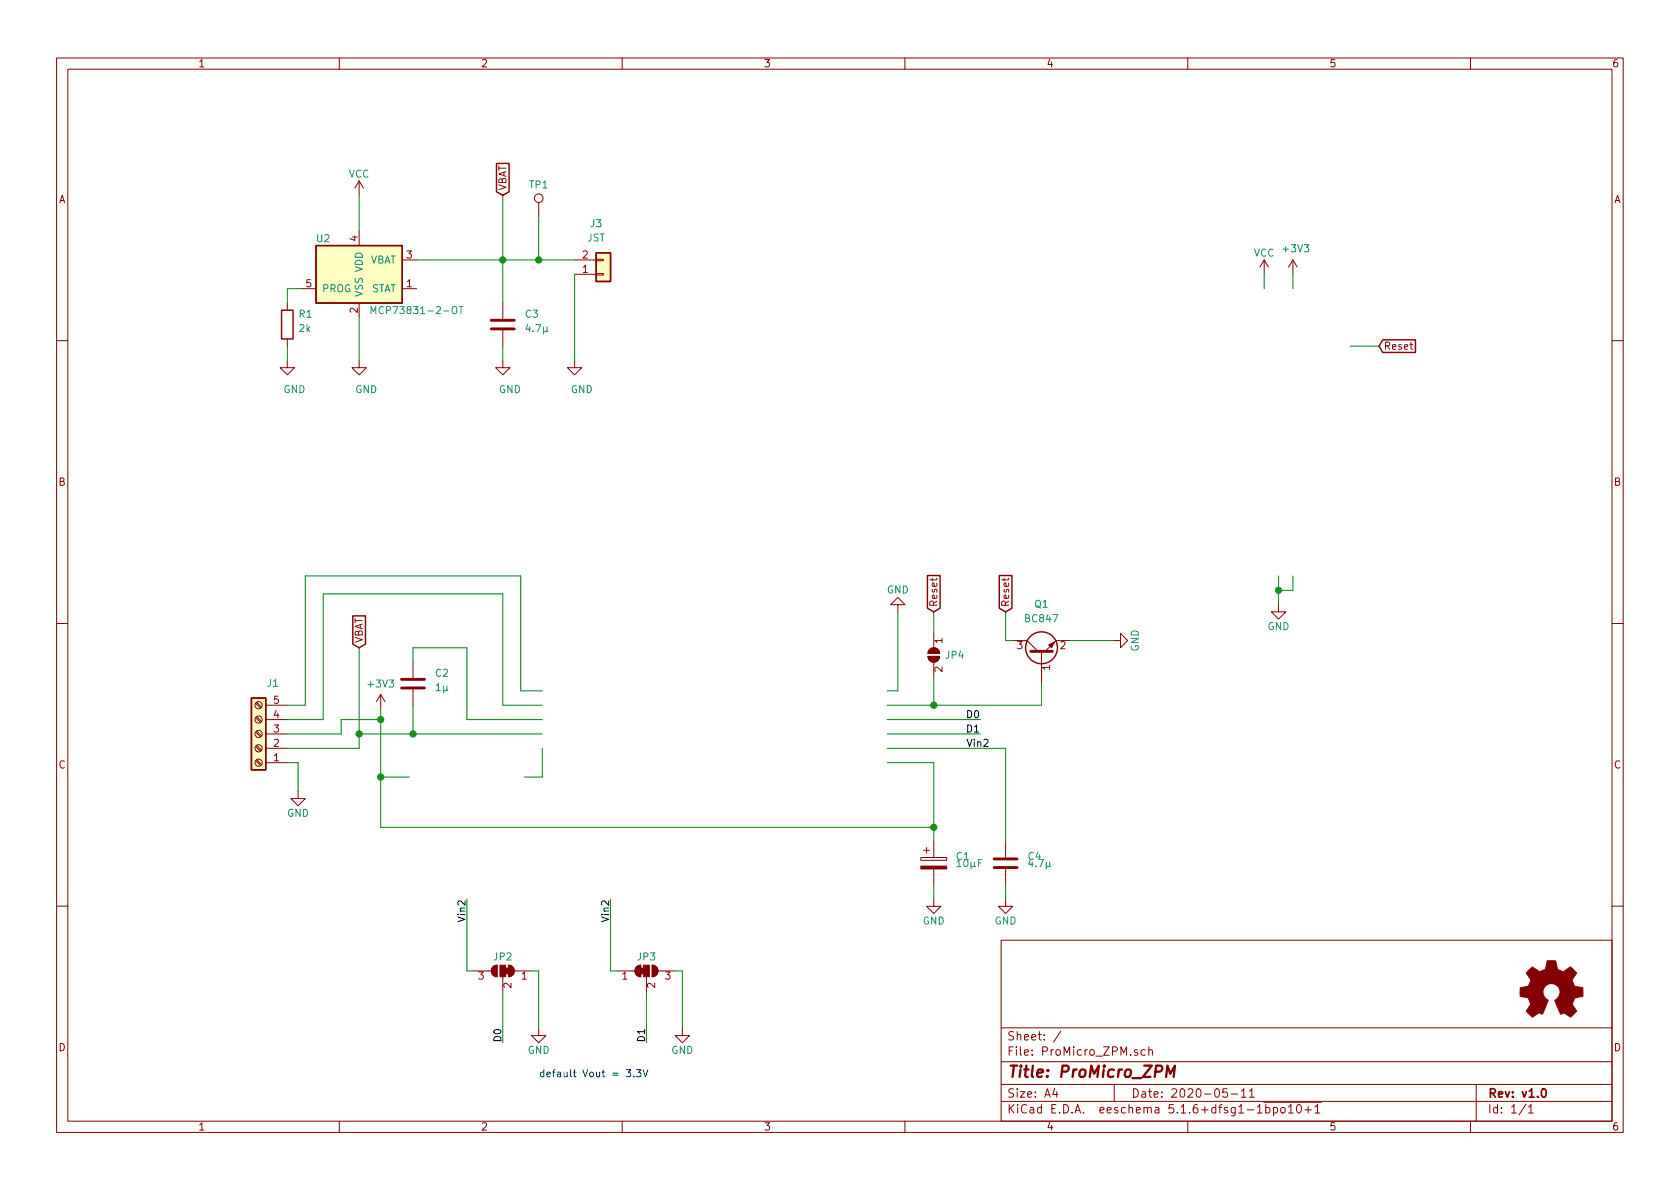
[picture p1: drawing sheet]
<svg xmlns="http://www.w3.org/2000/svg" width="297mm" height="210mm" viewBox="0 0 297 210" stroke-linecap="round" stroke-linejoin="round" font-family="sans-serif">
<g fill="none" stroke="#840000" stroke-width=".18">
<path d="M10 10.3h277v189.9h-277zM12 12.2h273v186.1h-273zM60 10.3v1.9M110 10.3v1.9M160 10.3v1.9M210 10.3v1.9M260 10.3v1.9M63.5 32v2.5M63.5 32l-.8 1.3M63.5 32l.8 1.3M95.2 35.8v2.5M50.8 53.6v1.3"/>
<path d="M50.8 59.9v1.3M53.3 51h2.6M63.5 40.9v2.5M63.5 53.6v2.5M71.1 46h2.6M71.1 51h2.6M88.9 53.6v2.8M88.9 58.4v2.8M101.6 48.5h3.8M101.6 46h3.8M105.4 45.8h1.3v.3h-1.3zM105.4 48.4h1.3v.2h-1.3z"/>
<path d="M223.5 46l-.7 1.2M223.5 46v2.5M223.5 46l.8 1.2M228.6 46l-.8 1.2M228.6 46v2.5M228.6 46l.8 1.2M10 60.2h2M50.8 63.7v1.3h1.3l-1.3 1.3-1.3-1.3h1.3M63.5 63.7v1.3h1.3l-1.3 1.3-1.3-1.3h1.3M88.9 63.7v1.3h1.3l-1.3 1.3-1.3-1.3h1.3M101.6 63.7v1.3h1.3l-1.3 1.3-1.3-1.3h1.3M285 60.2h2"/>
<path d="M10 110.3h2M73 117.1v2.8M158.7 106.9h1.3l-1.3-1.2-1.2 1.2h1.2v1.3M164.1 116.1h2a1.02 1.02 0 0 1-1 1 1.02 1.02 0 0 1-1-1zM164.3 114.9a1.02 1.02 0 0 1 1.1-.3 1.02 1.02 0 0 1 .7 1h-2zM165.1 112v2.5M165.1 117.1v2.5M179.1 113.3h2.5l1.9 1.9M184.1 115.2v5.7M189.2 113.3h-2.5l-1.9 1.9M196.8 113.3h1.3v-1.3l1.3 1.3-1.3 1.2v-1.2M226.1 106.9v1.3h1.2l-1.2 1.3-1.3-1.3h1.3"/>
<path d="M285 110.3h2M45.2 124.4l.9 .8M45.2 126.9l.9 .9M45.2 129.5l.9 .8M45.2 132l.9 .8M45.2 134.5l.9 .9M45.4 124.2l.9 .8M45.4 126.7l.9 .9M45.4 129.3l.9 .8M45.4 131.8l.9 .9M45.4 134.4l.9 .8M47 134.9h3.8"/>
<path d="M47 132.3h3.8M47 129.8h3.8M47 127.2h3.8M47 124.7h3.8M52.7 139.9v1.3h1.3l-1.3 1.3-1.3-1.3h1.3M67.3 122.8l-.8 1.3M67.3 122.8v2.5M67.3 122.8l.8 1.3M73 121.9v2.8M162.8 151.6h4.6v.5h-4.6zM163.3 150.4h1M163.8 149.9v1"/>
<path d="M165.1 159v1.3h1.3l-1.3 1.2-1.3-1.2h1.3M165.1 148.8v2.8M165.1 153.7v2.8M177.8 159v1.3h1.3l-1.3 1.2-1.3-1.2h1.3M177.8 148.8v2.8M177.8 153.7v2.8M10 160.2h2M83.8 171.7h3.1M87.2 170.9l.7-.2v2a1.02 1.02 0 0 1-1-.7 1.02 1.02 0 0 1 .3-1.1zM88.9 172.7v2.8M89.9 170.7a1.02 1.02 0 0 1 1 1 1.02 1.02 0 0 1-1 1zM90.9 171.7h3.1"/>
<path d="M109.2 171.7h3.1M112.5 171l.4-.3h.4v2a1.03 1.03 0 0 1-.9-.6 1.03 1.03 0 0 1 .1-1.1zM114.3 172.7v2.8M115.3 170.7a1.02 1.02 0 0 1 1 1 1.02 1.02 0 0 1-1 1zM116.3 171.7h3.1M177 166.3h108v32h-108zM285 160.2h2M60 198.3v1.9M95.2 181.9v1.2h1.3l-1.3 1.3-1.2-1.3h1.2M110 198.3v1.9M120.6 181.9v1.2h1.3l-1.3 1.3-1.2-1.3h1.2M160 198.3v1.9"/>
<path d="M177 194.8h108M177 191.8h108M177 187.8h108M177 181.8h108M186.5 192.5l-.4 1h1M186.8 193v1M187.6 182.3l-1.3 2M197 191.8v3M201.1 185.7l-.3-.1-.2 .2v.2l.5 .2v.3h-.5M202.5 185.7l-.4-.1-.3 .3v.6l.3 .1 .4-.1M203.1 185.7l.2-.1 .4 .1 .1 .9M203.1 185.1v1.5"/>
<path d="M210 198.3v1.9M217 192.5h-.7l-.1 .7 .2-.1 .5 .1 .1 .2v.5l-.2 .1-.6-.1M217.7 193.5h1.1M219.5 193l.4-.5v1.5M219.5 194h.8M220.9 193l.4-.5v1.5M220.9 194h.9M222.3 196.8h.9M223.4 194.9h10.3M223.8 195.9l.4-.1 .3 .3v.6l-.3 .1-.4-.1M223.8 195.3v1.5M225.2 195.9l.4-.1 .3 .3-.1 .6-.2 .1-.4-.1"/>
<path d="M225.2 195.8v1.5M226.5 196l.2-.2 .5 .2v.5l-.1 .2-.4 .1-.2-.1zM227.8 195.8l.4-.5v1.5M227.8 196.8h.9M229.4 195.4l.2-.1a.8 .8 0 0 1 .5 .8 .8 .8 0 0 1-.5 .7 1 1 0 0 1-.2-1.4zM230.7 196.3h1.2M231.3 195.7v1.1M232.5 195.8l.4-.5v1.5M232.5 196.8h.9M260 198.3v1.9M261 191.8v6.5M269.8 195.2l-1.2 2"/>
<path d="M270.3 195.8l.4-.5v1.5M270.3 196.8h.8"/>
<circle cx="95.2" cy="35" r=".76"/>
<circle cx="45.7" cy="124.7" r=".63"/>
<circle cx="45.7" cy="127.2" r=".63"/>
<circle cx="45.7" cy="129.8" r=".63"/>
<circle cx="45.7" cy="132.3" r=".63"/>
<circle cx="45.7" cy="134.9" r=".63"/>
</g>
<path d="M272.7 192.7l.2-.2a.81 .81 0 0 1 .6 .6 .81 .81 0 0 1-.3 .8l-.2 .1a.79 .79 0 0 1-.3-1.3z" fill="none" stroke="#840000" stroke-width=".3"/>
<path d="M206.2 190.4l.2-2 .5 1.5 .8-1.5-.2 2" fill="none" stroke="#840000" stroke-width=".41"/>
<g fill="none" stroke="#840000" stroke-width=".25">
<path d="M87.8 28.9h2.2v5l-1.1 .6-1.1-.6zM49.8 54.9h2v5h-2zM55.9 43.4h15.2v10.2h-15.2zM105.4 44.7h2.5v5.1h-2.5zM244.5 60.1h5.8v2.2h-5.8l-.7-1.1zM62.4 108.9h2.2v5l-1.1 .6-1.1-.6zM164 101.8h2.2v5.8l-1.1 .6-1.1-.6zM176.7 101.8h2.2v5.8l-1.1 .6-1.1-.6zM44.4 123.4h2.6v12.7h-2.6z"/>
<circle cx="184.1" cy="114.5" r="2.82"/>
</g>
<path d="M86.9 58.2h4M86.9 56.6h4M182.2 115.2h3.9M71 121.7h4.1M71 120.1h4.1M175.8 153.4h4M175.8 151.9h4" fill="none" stroke="#840000" stroke-width=".51"/>
<g fill="#840000" stroke="#840000" stroke-width=".18">
<path d="M185.4 114l1-.5-.5 1z"/>
<path d="M164.3 114.9a1.02 1.02 0 0 1 1.1-.3 1.02 1.02 0 0 1 .7 1h-2z"/>
<path d="M164.1 116.1h2a1.02 1.02 0 0 1-1 1 1.02 1.02 0 0 1-1-1z"/>
<path d="M162.8 153.2h4.6v.5h-4.6z"/>
<path d="M89.9 170.7a1.02 1.02 0 0 1 1 1 1.02 1.02 0 0 1-1 1z"/>
<path d="M87.2 170.9l.7-.2v2a1.02 1.02 0 0 1-1-.7 1.02 1.02 0 0 1 .3-1.1z"/>
<path d="M89.4 171.2h.5v1h-.5z"/>
<path d="M88.4 170.7h1v2h-1z"/>
<path d="M112.5 171l.4-.3h.4v2a1.03 1.03 0 0 1-.9-.6 1.03 1.03 0 0 1 .1-1.1z"/>
<path d="M115.3 170.7a1.02 1.02 0 0 1 1 1 1.02 1.02 0 0 1-1 1z"/>
<path d="M113.3 171.2h.5v1h-.5z"/>
<path d="M113.8 170.7h1v2h-1z"/>
<path d="M270.4 171.5l.6-.5 .8 .6a.62 .62 0 0 0 1 0l.2-.1a1.62 1.62 0 0 0 .5-1.4l.1-.2h1.5l.1 .8a.74 .74 0 0 0 .7 .9l.5 .3 1.3-.9 1 1-.4 .7a.75 .75 0 0 0-.1 1.2l.2 .5 1.5 .3v1.5l-1.4 .2-.1 .2a1.23 1.23 0 0 0-.3 1.2l.7 1-.1 .1-1 1-.8-.6a.54 .54 0 0 0-.9 0l-1.1-2.3a2.33 2.33 0 0 0 .9-1.9 1.54 1.54 0 0 0-2.5-.8 1.54 1.54 0 0 0 .4 2.6l-1 2.4a.69 .69 0 0 0-1.1 .2l-.7 .4-1-1.1 .8-1.2-.3-.5a.71 .71 0 0 0-.9-.8l-.7-.2v-1.4l.4-.1a1.11 1.11 0 0 0 1.3-.7 .72 .72 0 0 0-.2-1.2l-.4-.6z"/>
</g>
<g fill="#ffffc2" stroke="#ffffc2" stroke-width=".18">
<path d="M44.4 123.4h2.6v12.7h-2.6z"/>
<path d="M105.4 44.7h2.5v5.1h-2.5z"/>
<path d="M55.9 43.4h15.2v10.2h-15.2z"/>
</g>
<path d="M65.6 55.5v-1.3l.4 .9 .4-.9v1.3M81.2 54.2h.7M81.5 54.2v1.3" fill="none" stroke="#008484" stroke-width=".18"/>
<g fill="none" stroke="#008400" stroke-width=".18">
<path d="M63.5 34.5v6.4M88.9 34.5v19.1M95.2 38.3v7.7M53.3 51h-2.5v2.6M63.5 56.1v7.6M73.7 46h27.9M101.6 48.5v15.2M223.5 48.5v2.5M228.6 48.5v2.5M50.8 61.2v2.5M88.9 61.2v2.5M238.8 61.2h5"/>
<path d="M63.5 114.5v17.8h-12.7M73 117.1v-2.6h9.5v12.7h13.4M158.7 108.2v14h-1.9M165.1 108.2v3.8M165.1 119.6v5.1M177.8 108.2v5.1h1.3M189.2 113.3h7.6M226.1 101.8v5.1M228.6 101.8v2.6h-2.5M50.8 134.9h1.9v5M63.5 129.8h32.4M67.3 125.3v21h97.8"/>
<path d="M67.3 127.2h-7v2.6h-9.5M67.3 137.4h5.1M73 124.7v5.1M95.9 124.7h-7v-19.7h-31.8v22.2h-6.3M95.9 132.3v5.1h-3.2M95.9 122.2h-3.8v-20.4h-38.1v22.9h-3.2M156.8 127.2h16.6M156.8 129.8h16.6M156.8 132.3h21v16.5M156.8 134.9h8.3v13.9M184.1 120.9v3.8h-27.3M82.5 159v12.7h1.3"/>
<path d="M107.9 159v12.7h1.3M165.1 156.5v2.5M177.8 156.5v2.5M88.9 175.5v8.9M94 171.7h1.2v10.2M114.3 175.5v8.9M119.4 171.7h1.2v10.2"/>
</g>
<path d="M110.7 189.1h.8l-.4 .5 .4 .2v.4l-.2 .2-.6-.1M112.1 190.3v.1M112.5 189.1h.8l-.4 .5 .4 .2v.5l-.2 .1-.6-.1M113.7 189.1l.4 1.3 .5-1.3" fill="none" stroke="#0000c2" stroke-width=".18"/>
<g fill="#008400" stroke="#008400" stroke-width=".25">
<circle cx="67.3" cy="137.4" r=".51"/>
<circle cx="88.9" cy="46" r=".51"/>
<circle cx="73" cy="129.8" r=".51"/>
<circle cx="165.1" cy="124.7" r=".51"/>
<circle cx="63.5" cy="129.8" r=".51"/>
<circle cx="226.1" cy="104.4" r=".51"/>
<circle cx="95.3" cy="46" r=".51"/>
<circle cx="67.3" cy="127.2" r=".51"/>
<circle cx="165.1" cy="146.3" r=".51"/>
</g>
<text font-size="2.8" fill="#840000" x="178" y="190.5">Title: ProMicro_ZPM</text>
<g font-size="2.1" fill="#840000">
<text x="178" y="184">Sheet: /</text>
<text x="178" y="186.7">File: ProMicro_ZPM.sch</text>
<text x="178" y="196.9">KiCad E.D.A. eeschema 5.1.6+dfsg1-1bpo10+1</text>
<text x="178" y="194.1">Size: A4</text>
<text x="200" y="194.1">Date: 2020-05-11</text>
<text x="263" y="194.1">Rev: v1.0</text>
<text x="263" y="196.9">Id: 1/1</text>
</g>
<g font-size="1.8" fill="#840000">
<text x="35" y="11.9">1</text>
<text x="85" y="11.9">2</text>
<text x="135" y="11.9">3</text>
<text x="185" y="11.9">4</text>
<text x="235" y="11.9">5</text>
<text x="285" y="11.9">6</text>
<text x="10.4" y="35.9">A</text>
<text x="89.5" y="33.8" transform="rotate(-90 89.5 33.8)">VBAT</text>
<text x="285.4" y="35.9">A</text>
<text x="63.2" y="42.6" transform="rotate(-90 63.2 42.6)">4</text>
<text x="71.9" y="45.7">3</text>
<text x="103" y="45.7">2</text>
<text x="54.1" y="50.8">5</text>
<text x="71.9" y="50.8">1</text>
<text x="103" y="48.3">1</text>
<text x="63.2" y="55.3" transform="rotate(-90 63.2 55.3)">2</text>
<text x="244.6" y="61.8">Reset</text>
<text x="10.4" y="85.9">B</text>
<text x="285.4" y="85.9">B</text>
<text x="165.7" y="107.4" transform="rotate(-90 165.7 107.4)">Reset</text>
<text x="178.4" y="107.4" transform="rotate(-90 178.4 107.4)">Reset</text>
<text x="64.1" y="113.8" transform="rotate(-90 64.1 113.8)">VBAT</text>
<text x="166.6" y="113.8" transform="rotate(-90 166.6 113.8)">1</text>
<text x="166.6" y="118.8" transform="rotate(-90 166.6 118.8)">2</text>
<text x="179.9" y="114.8">3</text>
<text x="185.7" y="118.5" transform="rotate(-90 185.7 118.5)">1</text>
<text x="187.5" y="114.8">2</text>
<text x="48.4" y="124.5">5</text>
<text x="48.4" y="129.5">3</text>
<text x="48.4" y="127">4</text>
<text x="10.4" y="135.9">C</text>
<text x="48.4" y="134.6">1</text>
<text x="48.4" y="132.1">2</text>
<text x="285.4" y="135.9">C</text>
<text x="84.6" y="173.2">3</text>
<text x="92.2" y="173.2">1</text>
<text x="110" y="173.2">1</text>
<text x="117.6" y="173.2">3</text>
<text x="90.4" y="174.7" transform="rotate(-90 90.4 174.7)">2</text>
<text x="115.8" y="174.7" transform="rotate(-90 115.8 174.7)">2</text>
<text x="10.4" y="185.9">D</text>
<text x="285.4" y="185.9">D</text>
<text x="35" y="199.9">1</text>
<text x="85" y="199.9">2</text>
<text x="135" y="199.9">3</text>
<text x="185" y="199.9">4</text>
<text x="235" y="199.9">5</text>
<text x="285" y="199.9">6</text>
</g>
<g font-size="1.8" fill="#008484">
<text x="61.6" y="31.4">VCC</text>
<text x="93.6" y="33.3">TP1</text>
<text x="104.4" y="40.2">J3</text>
<text x="56" y="42.8">U2</text>
<text x="65.3" y="46.6">VBAT</text>
<text x="103.8" y="42.7">JST</text>
<text x="221.7" y="45.4">VCC</text>
<text x="227" y="44.6">+3V3</text>
<text x="56.9" y="51.7">PROG</text>
<text x="64.1" y="52.6" transform="rotate(-90 64.1 52.6)">VSS VDD</text>
<text x="65.5" y="51.7">STAT</text>
<text x="52.9" y="56.2">R1</text>
<text x="52.9" y="58.7">2k</text>
<text x="66.9" y="55.5">MCP73831-2-OT</text>
<text x="92.9" y="56.2">C3</text>
<text x="93.2" y="58.7">4.7µ</text>
<text x="50.1" y="69.5">GND</text>
<text x="62.8" y="69.5">GND</text>
<text x="88.2" y="69.5">GND</text>
<text x="100.9" y="69.5">GND</text>
<text x="156.8" y="104.9">GND</text>
<text x="183" y="107.5">Q1</text>
<text x="181.4" y="110">BC847</text>
<text x="224.1" y="111.4">GND</text>
<text x="77" y="119.7">C2</text>
<text x="167.2" y="116.5">JP4</text>
<text x="201.3" y="115.2" transform="rotate(-90 201.3 115.2)">GND</text>
<text x="47.3" y="121.5">J1</text>
<text x="65.2" y="121.6">+3V3</text>
<text x="77.2" y="122.2">1µ</text>
<text x="50.7" y="144.4">GND</text>
<text x="169.1" y="152.1">C1</text>
<text x="169.3" y="153.3">10µF</text>
<text x="181.8" y="152.1">C4</text>
<text x="182.1" y="153.3">4.7µ</text>
<text x="163.1" y="163.5">GND</text>
<text x="175.8" y="163.5">GND</text>
<text x="87.3" y="169.8">JP2</text>
<text x="112.7" y="169.8">JP3</text>
<text x="93.3" y="186.4">GND</text>
<text x="118.7" y="186.4">GND</text>
</g>
<g font-size="1.8">
<text x="171.1" y="127">D0</text>
<text x="171.1" y="129.5">D1</text>
<text x="170.8" y="132.1">Vin2</text>
<text x="82.3" y="162.7" transform="rotate(-90 82.3 162.7)">Vin2</text>
<text x="107.7" y="162.7" transform="rotate(-90 107.7 162.7)">Vin2</text>
<text x="88.6" y="184.4" transform="rotate(-90 88.6 184.4)">D0</text>
<text x="114" y="184.4" transform="rotate(-90 114 184.4)">D1</text>
</g>
<text font-size="1.8" fill="#0000c2" x="95.2" y="190.5">default Vout = 3.3V</text>
</svg>
